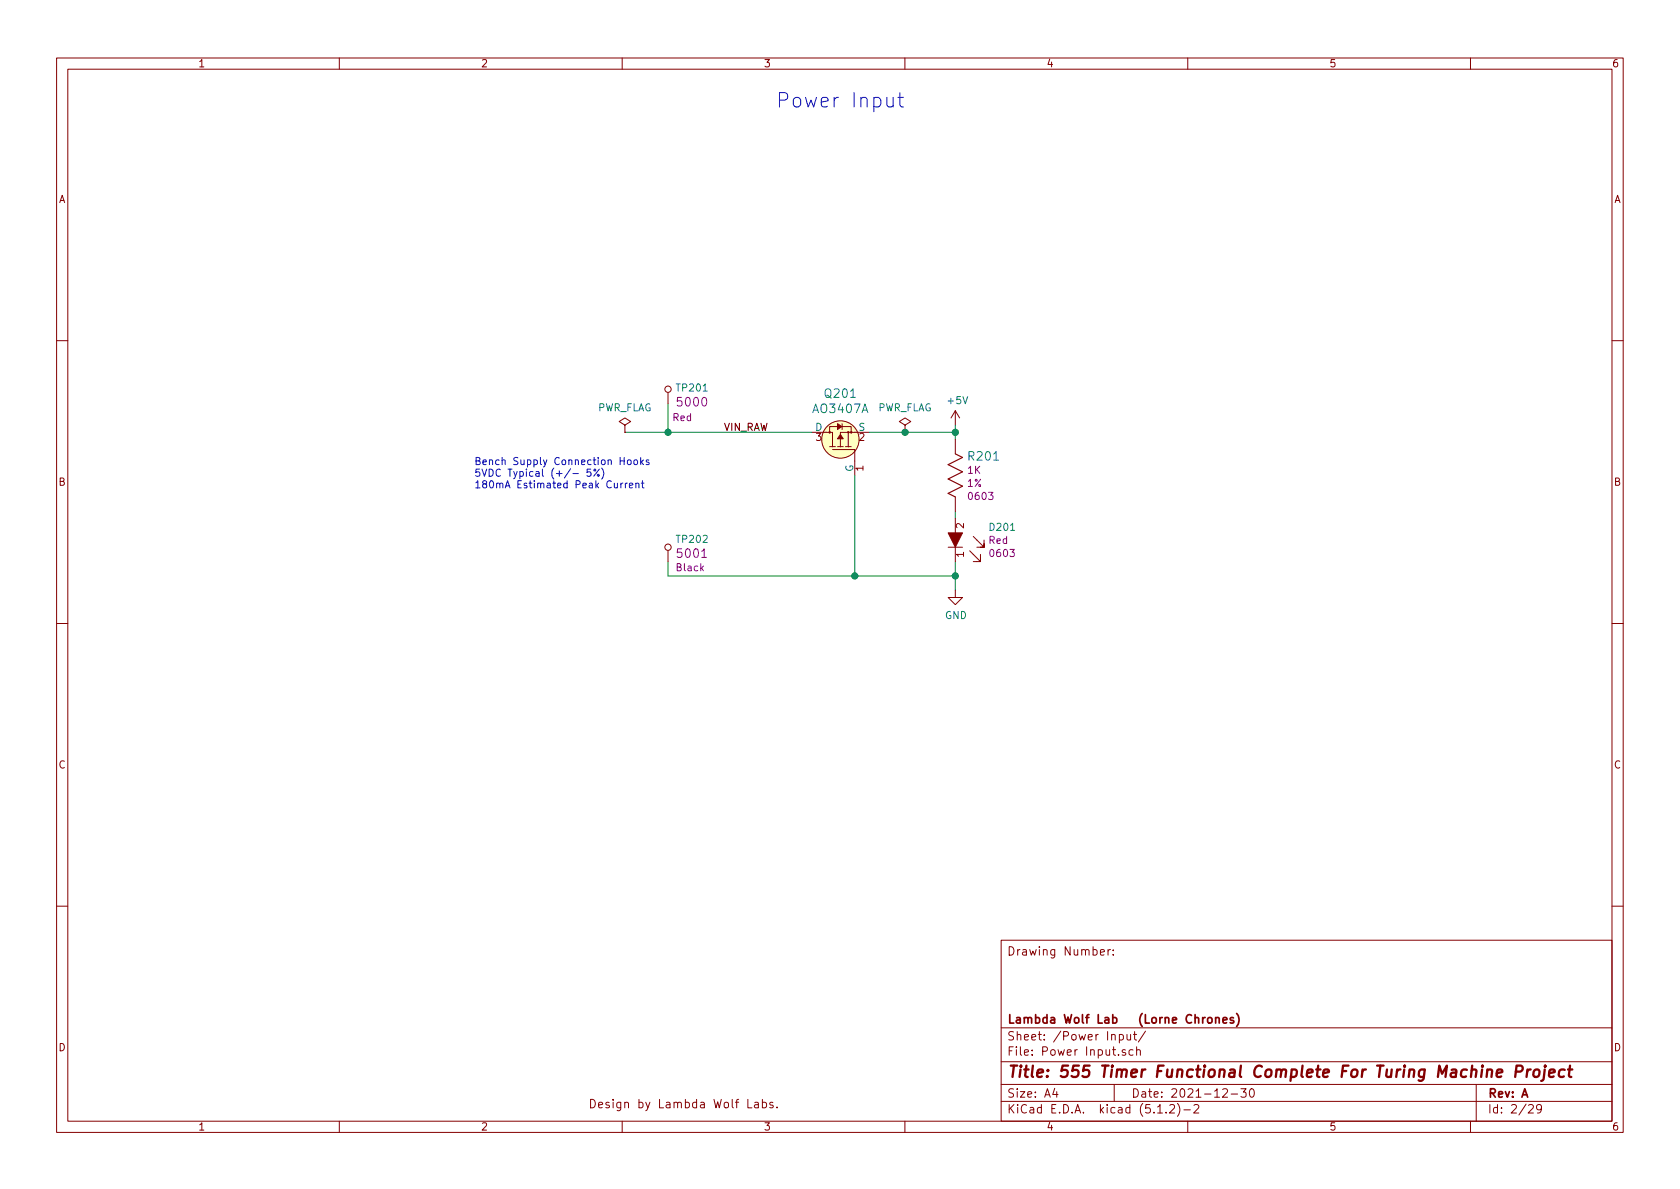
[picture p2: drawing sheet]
<svg xmlns="http://www.w3.org/2000/svg" width="297mm" height="210mm" viewBox="0 0 297 210" stroke-linecap="round" stroke-linejoin="round" font-family="sans-serif">
<g fill="none" stroke="#840000" stroke-width=".18">
<path d="M10 10.3h277v189.9h-277zM12 12.2h273v186.1h-273zM60 10.3v1.9M110 10.3v1.9M160 10.3v1.9M210 10.3v1.9M260 10.3v1.9M10 60.2h2M110.5 75.2l1-.7-1-.6-1 .6 1 .7v1.2M110.5 76.4h.1M118.1 69.5v1.9M143.5 76.4h3.7v2.6"/>
<path d="M146.7 76.6v-1.2h3.8v1.2M146.7 79h1M147.2 79.5h3.9v4.6M148.1 79h1M148.9 74.9v1M149.5 79h1M150 76.4v2.6M153.7 76.4h-5.1v2.6M160 75.2l1-.7-1-.6-1 .6 1 .7v1.2M160 76.4h.1M168.9 72.6l-.8 1.3M168.9 72.6v2.6"/>
<path d="M168.9 77.7v2.6M168.9 72.6l.8 1.3M285 60.2h2M118.1 97.4v1.9M167.6 96.8h2.6M168.9 87.9v2.5M168.9 91.7v2.5M168.9 96.8v2.5M171.4 97.4l2 1.9v-.6v.6h-1.3M172.1 94.9l1.9 1.9v-.7v.7h-.6h.6M172.7 96.8h.7M173.4 98v.7"/>
<path d="M174 95.5v.6M10 110.3h2M168.9 104.4v1.3h1.3l-1.3 1.2-1.3-1.2h1.3M285 110.3h2M10 160.2h2M177 166.3h108v32h-108zM194.6 168.4l.7-.1-.1-.3-.4-.1-.2 .2v.7h.6M195.9 167.9v1M196.3 167.9l-.4 .3M196.8 168.8v.1M196.8 168v.1M285 160.2h2"/>
<path d="M60 198.3v1.9M110 198.3v1.9M132.2 194.4v1.5h.7M133.5 195h.5l.1 .9M134.1 195.3h-.5l-.2 .2 .2 .4 .5-.1M134.8 195l.4-.1 .3 .3v.6l-.3 .1-.4-.1M134.8 194.4v1.5M136.7 195l-.4-.1-.2 .2 .1 .2 .5 .2v.3h-.6M137.4 195.8v.1M160 198.3v1.9M177 194.8h108M177 191.8h108"/>
<path d="M177 187.8h108M177 181.8h108M186.5 192.5l-.4 1h1M186.8 193v1M197 191.8v3M197.9 183l.4-.1 .3 .3v.6l-.3 .1-.4-.1M197.9 182.9v1.5M199 185.7a.37 .37 0 0 0-.6 .1l.1 .2 .5 .2 .1 .1-.3 .3-.4-.1M199.3 182.9v.9l.4 .1 .2-.1M199.9 182.9v1M200.3 185.7l-.4-.1-.3 .3 .1 .6 .2 .1 .4-.1M200.4 182.9h.6"/>
<path d="M200.6 182.4v1.3l.4 .2M201 185.7a.37 .37 0 0 1 .6 .1v.8M201 185.1v1.5M202.5 182.3l-1.2 2M204.7 196.8h.8M206.2 196.7v.1M206.8 195.5l.2-.2h.4l.2 .2 .1 .3-.1 .2-.8 .8h.9M208.2 195.1a1.71 1.71 0 0 1 0 2.3M209.3 196.3h1.2M210 198.3v1.9M211.1 195.5l.2-.2h.4l.3 .5-1 1h1M216.2 192.7l.2-.2h.4l.2 .5-.9 1h.9"/>
<path d="M217.7 193.5h1.1M219.4 192.5h.9l-.5 .6 .5 .1v.7l-.3 .1-.6-.1M221.1 192.6l.2-.1a.8 .8 0 0 1 .5 .8 .8 .8 0 0 1-.5 .7 1 1 0 0 1-.2-1.4zM260 198.3v1.9M261 191.8v6.5M270.3 195.5l.2-.2h.3l.3 .5-.9 1h.9M272.5 196l-.1 .2a.48 .48 0 0 1-.6-.1v-.6a.48 .48 0 0 1 .6-.1l.1 .1a1.19 1.19 0 0 1-.2 1.2l-.5 .1"/>
<circle cx="118.1" cy="68.8" r=".56"/>
<circle cx="146.7" cy="76.4" r=".13"/>
<circle cx="148.6" cy="77.7" r="3.3"/>
<circle cx="150" cy="76.4" r=".13"/>
<circle cx="150.5" cy="76.4" r=".13"/>
<circle cx="118.1" cy="96.8" r=".56"/>
</g>
<path d="M264.6 189.8l1-.2v-.4h-.8l-.2 1 .2 .2 .6-.1M268 189.5h.8a.56 .56 0 0 0 .4-.5 .56 .56 0 0 0-.3-.6h-.8l-.2 2M270.1 189.1l-.2 1.3M270.6 189.1a.54 .54 0 0 0-.6 .4M271.3 189.3a.51 .51 0 0 1 .5-.2 .51 .51 0 0 1 .4 .4l-.1 .6a.54 .54 0 0 1-.5 .4 .54 .54 0 0 1-.5-.4zM273.1 189.1l-.2 1.7-.1 .2-.3 .1M273.2 188.4v.2l.1-.1-.1-.1v.2M273.9 189.8l1-.2-.1-.4-.5-.1-.4 .3v.9l.2 .1 .6-.1M276.7 189.2a.68 .68 0 0 0-1 .3l-.1 .6 .1 .2 .2 .1 .6-.1M277.2 189.1h.8M277.6 188.4l-.2 1.8 .1 .1 .3 .1" fill="none" stroke="#840000" stroke-width=".41"/>
<path d="M214.9 179.9v1M218.6 179.2a1.71 1.71 0 0 1 0 2.3M213.6 180.1l.2-.2 .4 .2v.7l-.2 .1-.4-.1zM214.9 180.1l.3-.2 .3 .1 .1 .9M216.2 180.4l.7-.1v-.3l-.5-.1-.2 .2 .1 .7h.6M218.1 180a.37 .37 0 0 0-.6 .1l.1 .3 .5 .1 .1 .1-.3 .3-.4-.1" fill="none" stroke="#840000" stroke-width=".3"/>
<circle cx="148.6" cy="77.7" r="3.3" fill="#ffffc2" stroke="#ffffc2" stroke-width=".18"/>
<g fill="#840000" stroke="#840000" stroke-width=".18">
<path d="M148.6 76.8l.5 .8h-1z"/>
<path d="M148.1 74.9l.7 .5-.7 .5z"/>
<path d="M167.6 94.2h2.6l-1.3 2.6z"/>
</g>
<path d="M110.5 76.4h33M118.1 71.4v5M153.7 76.4h15.2M168.9 75.2v2.5M118.1 99.3v2.5h50.8M151.1 84.1v17.7M168.9 90.4v1.3M168.9 99.3v5.1" fill="none" stroke="#008400" stroke-width=".18"/>
<g fill="#008400" stroke="#008400" stroke-width=".25">
<circle cx="151.1" cy="101.8" r=".51"/>
<circle cx="168.9" cy="76.4" r=".51"/>
<circle cx="168.9" cy="101.8" r=".51"/>
<circle cx="118.1" cy="76.4" r=".51"/>
<circle cx="160" cy="76.4" r=".51"/>
</g>
<g fill="none" stroke="#0000c2" stroke-width=".18">
<path d="M156.8 17.2v1.3l.1 .3a.66 .66 0 0 0 1-.1M157.9 17.2v1.7M158.7 17.2h1M159.1 16.4v2.1l.1 .3 .5 .1M101.3 83.7h1M104.4 83h-.6v.6l.2-.2 .4 .1v.6l-.1 .1-.5-.1M105.1 83h.2v.3h-.2zM105.7 83.9h.2v.3h-.2zM106 83l-1 1.2M106.4 82.8a1.4 1.4 0 0 1 0 1.9M109.7 81.5h.7M109.8 85.4v.9"/>
<path d="M110.1 85.4l-.2 .1-.1 .2M110.4 80.9v1.3M110.6 85.4v.9M110.9 85.4l-.2 .1-.1 .2M111 81.5l.2-.2 .3 .2 .1 .4-.1 .2-.3 .1-.2-.2zM111.3 85.8l.6-.1-.1-.2-.3-.1-.2 .2v.6h.5M112.1 81.5l.2-.2 .4 .2v.4l-.1 .2-.3 .1-.2-.2zM112.4 85.6l.2-.2 .3 .1 .1 .8M112.4 85.4v.9M113.3 80.9v1.3M113.4 81.7l.4 .5M113.4 85.4h.5"/>
<path d="M113.6 85v1.1l.3 .2M113.8 81.3l-.5 .5M114.7 81.4l-.3-.1-.2 .2 .1 .2 .4 .1v.3h-.5"/>
</g>
<path d="M168.9 80.3l1.3 .6-2.6 1.3 2.6 1.2-2.6 1.3 2.6 1.3-2.6 1.2 1.3 .7" fill="none" stroke="#840000" stroke-width=".2"/>
<text font-size="3.5" fill="#0000c2" x="137.2" y="19">Power Input</text>
<text font-size="2.8" fill="#840000" x="178" y="190.5">Title: 555 Timer Functional Complete For Turing Machine Project</text>
<g font-size="2.1" fill="#840084">
<text x="120" y="71.9">5000</text>
<text x="120" y="98.6">5001</text>
</g>
<g font-size="2.1" fill="#008484">
<text x="146" y="70.4">Q201</text>
<text x="143.9" y="73">AO3407A</text>
<text x="171.4" y="81.5">R201</text>
</g>
<g font-size="2.1" fill="#840000">
<text x="178" y="169">Drawing Number:</text>
<text x="178" y="184">Sheet: /Power Input/</text>
<text x="178" y="181">Lambda Wolf Lab</text>
<text x="197.1" y="181">(Lorne Chrones)</text>
<text x="178" y="186.7">File: Power Input.sch</text>
<text x="104" y="196">Design by Lambda Wolf Labs.</text>
<text x="178" y="196.9">KiCad E.D.A. kicad (5.1.2)-2</text>
<text x="178" y="194.1">Size: A4</text>
<text x="200" y="194.1">Date: 2021-12-30</text>
<text x="263" y="194.1">Rev: A</text>
<text x="263" y="196.9">Id: 2/29</text>
</g>
<g font-size="1.8" fill="#840000">
<text x="35" y="11.9">1</text>
<text x="85" y="11.9">2</text>
<text x="135" y="11.9">3</text>
<text x="185" y="11.9">4</text>
<text x="235" y="11.9">5</text>
<text x="285" y="11.9">6</text>
<text x="10.4" y="35.9">A</text>
<text x="285.4" y="35.9">A</text>
<text x="144.3" y="78">3</text>
<text x="151.9" y="78">2</text>
<text x="152.7" y="83.3" transform="rotate(-90 152.7 83.3)">1</text>
<text x="10.4" y="85.9">B</text>
<text x="285.4" y="85.9">B</text>
<text x="170.4" y="93.4" transform="rotate(-90 170.4 93.4)">2</text>
<text x="170.4" y="98.5" transform="rotate(-90 170.4 98.5)">1</text>
<text x="10.4" y="135.9">C</text>
<text x="285.4" y="135.9">C</text>
<text x="10.4" y="185.9">D</text>
<text x="285.4" y="185.9">D</text>
<text x="35" y="199.9">1</text>
<text x="85" y="199.9">2</text>
<text x="135" y="199.9">3</text>
<text x="185" y="199.9">4</text>
<text x="235" y="199.9">5</text>
<text x="285" y="199.9">6</text>
</g>
<g font-size="1.8" fill="#008484">
<text x="119.8" y="69.2">TP201</text>
<text x="167.7" y="71.5">+5V</text>
<text x="105.5" y="72.7">PWR_FLAG</text>
<text x="144.1" y="76.2">D</text>
<text x="151.8" y="76.2">S</text>
<text x="155.1" y="72.7">PWR_FLAG</text>
<text x="150.9" y="83.5" transform="rotate(-90 150.9 83.5)">G</text>
<text x="175.1" y="93.9">D201</text>
<text x="119.8" y="96">TP202</text>
<text x="167.1" y="109.5">GND</text>
</g>
<g font-size="1.8" fill="#840084">
<text x="119" y="74.5">Red</text>
<text x="171.1" y="83.8">1K</text>
<text x="171" y="86.1">1%</text>
<text x="171.4" y="88.4">0603</text>
<text x="119.7" y="101">Black</text>
<text x="174.9" y="96.2">Red</text>
<text x="175.2" y="98.5">0603</text>
</g>
<text font-size="1.8" x="127.7" y="76.2">VIN_RAW</text>
<g font-size="1.8" fill="#0000c2">
<text x="83.8" y="82.2">Bench Supply Connection Hooks</text>
<text x="83.8" y="84.3">5VDC Typical (+/- 5%)</text>
<text x="83.8" y="86.4">180mA Estimated Peak Current</text>
</g>
</svg>
